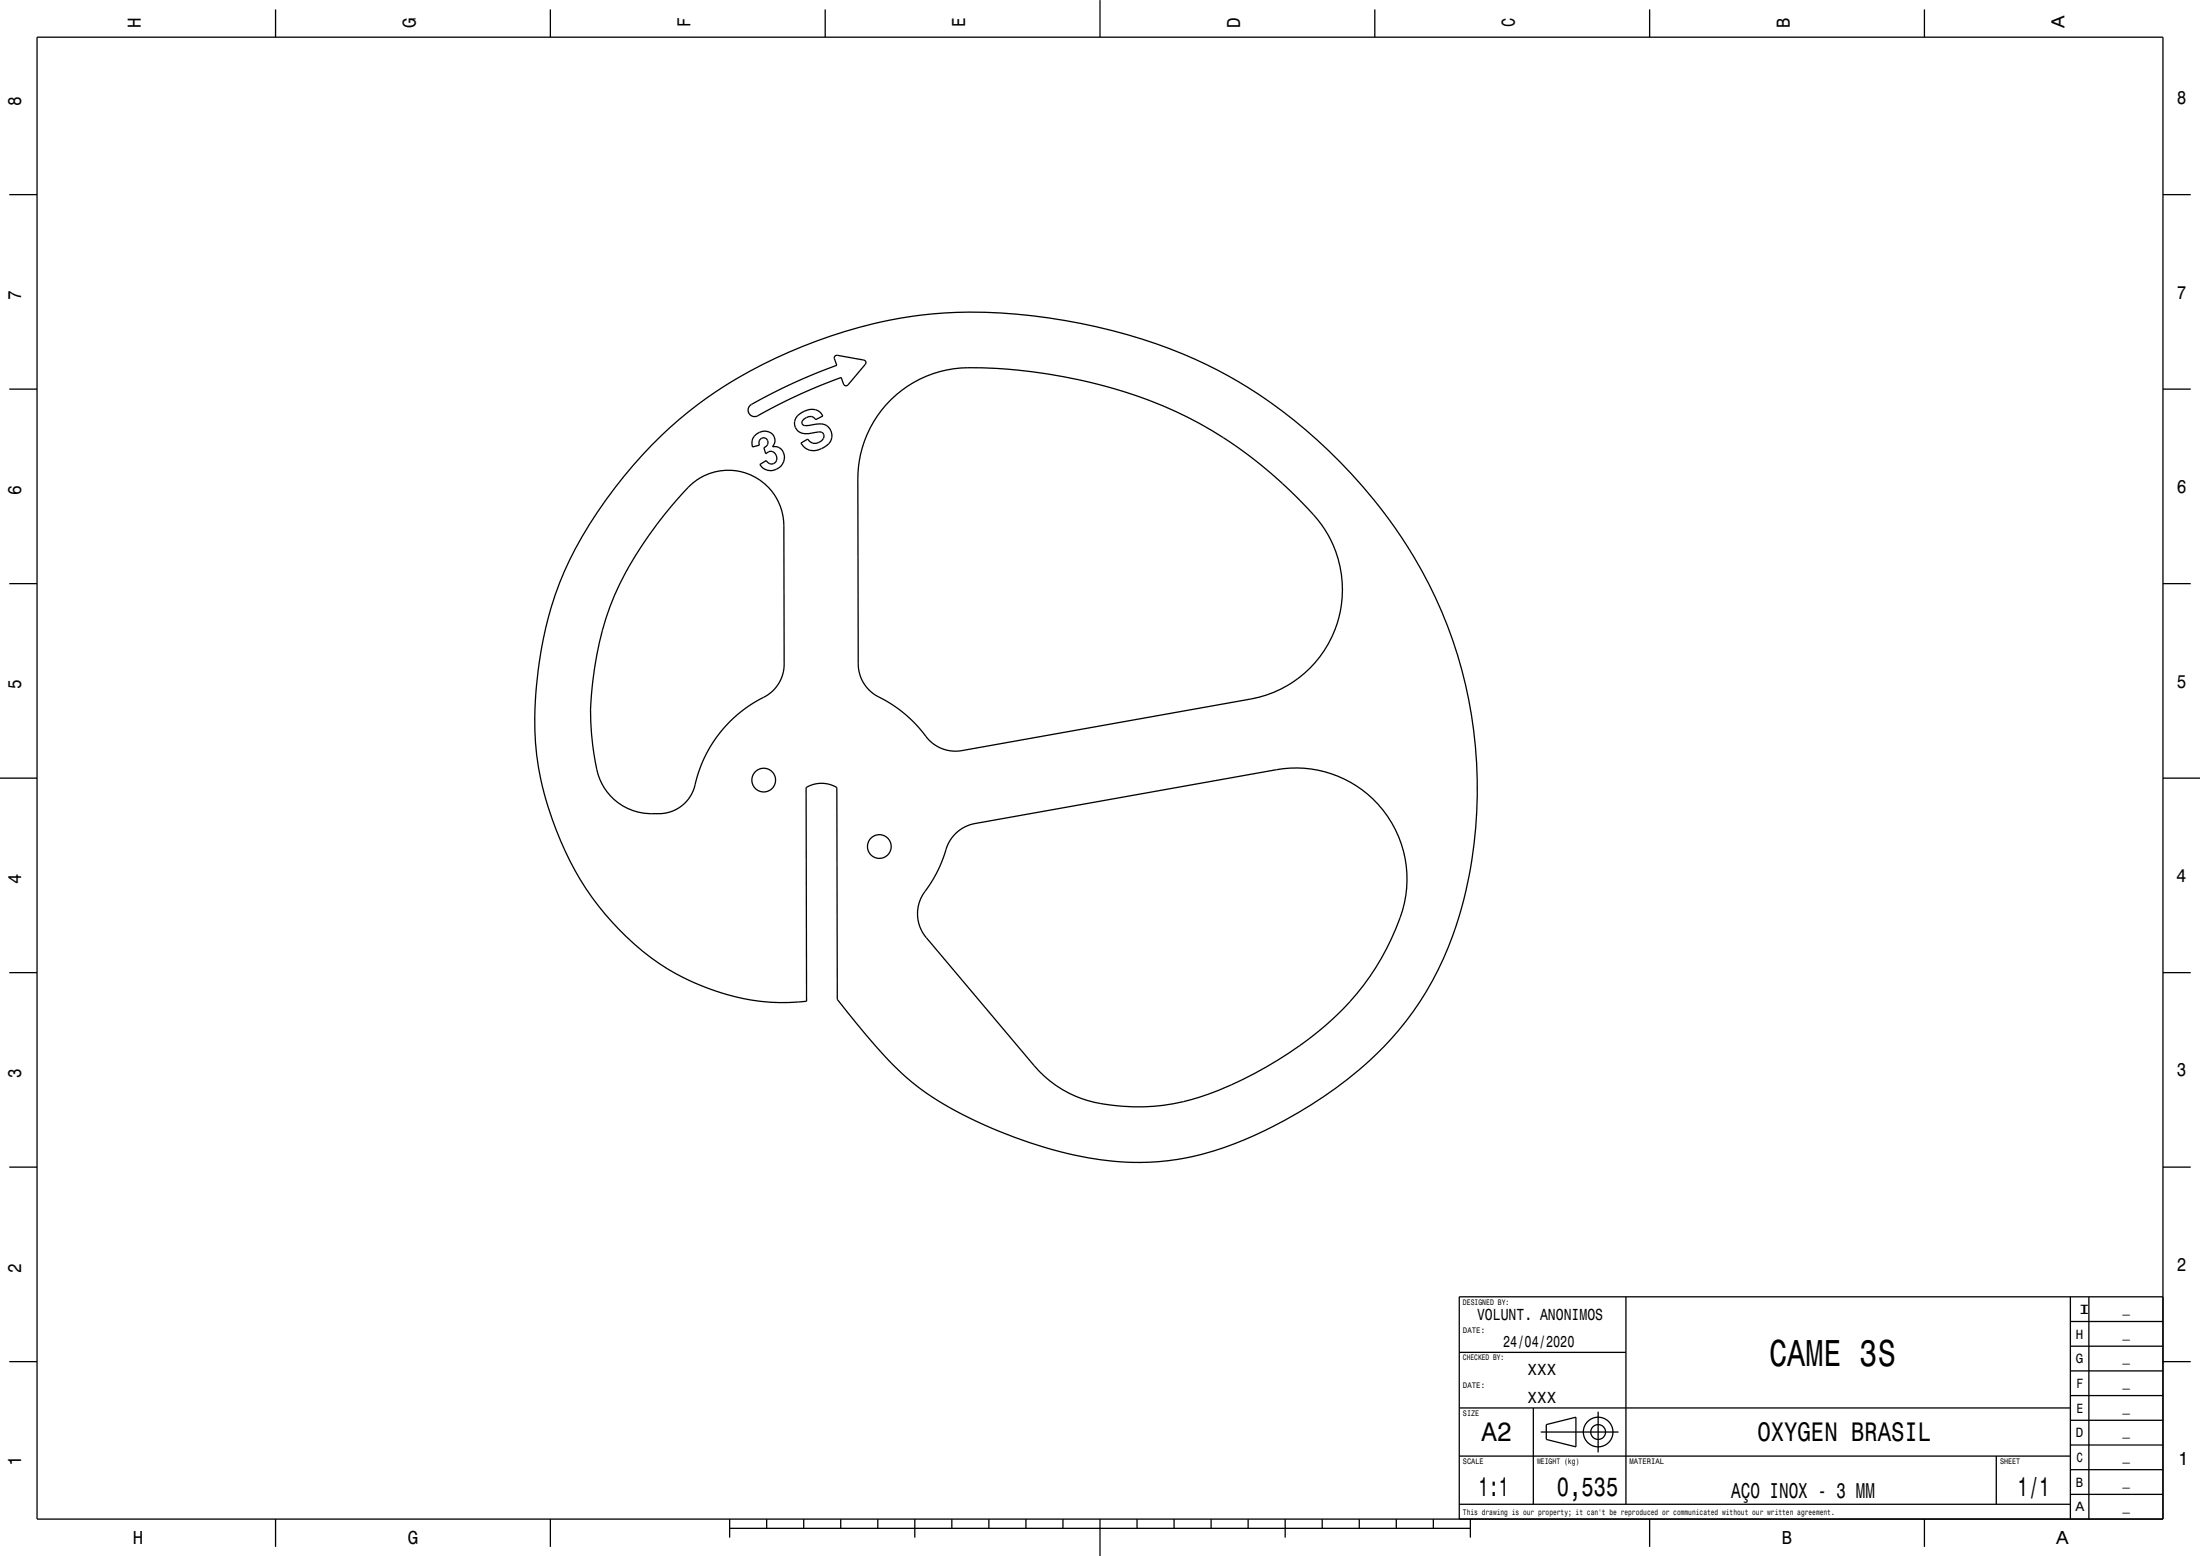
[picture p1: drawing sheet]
<svg xmlns="http://www.w3.org/2000/svg" width="594mm" height="420mm" viewBox="0 0 594 420" stroke-linecap="round" stroke-linejoin="round" font-family="sans-serif">
<g fill="none" stroke="#000" stroke-width=".35">
<path d="M10 10h574v400h-574zM74.4 2.5v7.5M148.6 2.5v7.5M222.8 2.5v7.5M297 0v10M371.2 2.5v7.5M445.4 2.5v7.5M519.6 2.5v7.5M2.5 52.5h7.5M584 52.5h7.5M2.5 105h7.5M202.5 109.5l4.9-2.8 6.1-3 6.1-2.7 6.3-2.4-.7-2 .4-.6 .5-.1 7.1 1.3 .6 .4-.2 .7-4.8 5.7-.5 .1-.4-.2-.8-2-10.6 4.3-9.9 4.9a6.4 6.4 0 0 1-3.2 1.3 1.75 1.75 0 0 1-.9-2.9z"/>
<path d="M203.7 117.7a3.2 3.2 0 0 1 5.4 .2l.1 1.2-.6 1.5a2.98 2.98 0 0 1 3.1 1.8 2.98 2.98 0 0 1-.9 3.4 3.6 3.6 0 0 1-5.6-.4l1.7-1.1a1.56 1.56 0 0 0 2.3 .6 1.56 1.56 0 0 0 .2-2.3l-1-.8a1.82 1.82 0 0 0-1.7 .7l-.5-1.7a1.28 1.28 0 0 0 1-2 1.28 1.28 0 0 0-2.2 .2v1.2l-1.8 .5-.2-1a2.7 2.7 0 0 1 .7-2zM215.3 112.3a4.7 4.7 0 0 1 6-1.1l.9 1.1-2 1a2.14 2.14 0 0 0-3.7 .7l.1 .4a.97 .97 0 0 0 1.1 .5l1.6-.2a4.2 4.2 0 0 1 4.3 .5 3.4 3.4 0 0 1-1.2 5.6 4 4 0 0 1-6.2-1.2l1.9-1.1a2.37 2.37 0 0 0 2.5 1.1 2.37 2.37 0 0 0 1.9-2.1 1.54 1.54 0 0 0-2.2-.8l-.5 .1a4.3 4.3 0 0 1-4.8-1 2.82 2.82 0 0 1 .3-3.5zM240.6 107.8a30.9 30.9 0 0 1 24.6-8.5 146.7 146.7 0 0 1 28.1 3.7l7.8 2 7.5 2.4a108.3 108.3 0 0 1 21.7 10.8l6.3 4.3 5.4 4.3 5.3 4.7 5.5 5.5a30.1 30.1 0 0 1 8.4 30.5 30.1 30.1 0 0 1-23.5 21.2l-78.3 14-3.2-.1-3.1-1.1-2.2-1.7-3.3-4-3.3-3.1-3.4-2.5-4.3-2.5-1.6-1.2-1.8-2.1-1.1-2.5-.4-2.7v-51.6a30 30 0 0 1 8.9-19.8zM584 105h7.5M176.1 120.1a118.3 118.3 0 0 1 48.2-29.4 119.5 119.5 0 0 1 58.9-4.9 138.1 138.1 0 0 1 53.6 18.7 135.9 135.9 0 0 1 54.1 64.6 122 122 0 0 1 .1 86.6 86.5 86.5 0 0 1-33.7 40.3 104.4 104.4 0 0 1-37.7 16.7 78.2 78.2 0 0 1-37.5-3 108.7 108.7 0 0 1-34.7-16.7 97.1 97.1 0 0 1-16.1-16.7l-5.2-6.5-.2-57.2a8.1 8.1 0 0 0-8.3 0l.2 57.7a60.9 60.9 0 0 1-50.8-19.5 83.2 83.2 0 0 1-21-40.3 93.7 93.7 0 0 1 .3-36 91.8 91.8 0 0 1 17.4-39.7 129.2 129.2 0 0 1 12.4-14.7zM186.2 131.1a15 15 0 0 1 16.3-3 15 15 0 0 1 9.1 13.8l.1 37.7-.2 1.7-.5 1.7-1.2 2.2-1.5 1.6-7.4 4.7-2.7 2.2-2.6 2.7-2.9 3.8-2.3 3.9-1.6 3.9-1.6 5.2-1.1 2.2-1.4 1.5-1.8 1.4-1.8 .8-1.9 .4a15.9 15.9 0 0 1-17.3-9.2 64.9 64.9 0 0 1-2.4-20.3l.3-4a94.2 94.2 0 0 1 6.1-25.3 105.8 105.8 0 0 1 13-21.2l3.6-4.4zM2.5 157.5h7.5M584 157.5h7.5M0 210h10M584 210h10M257.8 225.2l2.6-1.9 2.6-1 81.6-14.5a30.1 30.1 0 0 1 29.3 11.5 30.1 30.1 0 0 1 3 31.3 68.1 68.1 0 0 1-13.6 21l-4.9 4.7-5.9 4.8a104.1 104.1 0 0 1-30.8 15.7 54.8 54.8 0 0 1-21.3 1.5h-.5a32.2 32.2 0 0 1-20.7-10.7l-29.3-34.7-.9-1.4-.7-1.6-.4-1.7-.2-1.8 .2-1.7 .5-1.7 .8-1.6 3.6-5.6 1.4-3 1.8-5zM2.5 262.5h7.5"/>
<path d="M584 262.5h7.5M2.5 315h7.5M584 315h7.5M439 350v56M559 356.7h25M559 350v60M564 350v60M584 350h-190v60M2.5 367.5h7.5M394 365h45M559 376.7h25M559 370h25"/>
<path d="M559 363.4h25M584 367.5h7.5M394 393h165M394 380h165M414 380v26M416 386.5h21M417.5 384.5l8-2v8l-8-2zM431.5 381v11M539 393v13M559 396.7h25M559 390h25M559 383.4h25"/>
<path d="M74.4 410v7.5M148.6 410v7.5M197 412.5h200M197 410v5M207 410v2.5M217 410v2.5M227 410v2.5M237 410v2.5M247 410v5M257 410v2.5M267 410v2.5M277 410v2.5"/>
<path d="M287 410v2.5M297 410v10M307 410v2.5M317 410v2.5M327 410v2.5M337 410v2.5M347 410v5M357 410v2.5M367 410v2.5M377 410v2.5M387 410v2.5M394 406h165"/>
<path d="M397 410v5M445.4 410v7.5M519.6 410v7.5M559 403.4h25"/>
<circle cx="206.2" cy="210.6" r="3.2"/>
<circle cx="237.4" cy="228.5" r="3.2"/>
<circle cx="431.5" cy="386.5" r="4"/>
<circle cx="431.5" cy="386.5" r="2"/>
</g>
<text font-size="10.1" x="477.7" y="368.6">CAME 3S</text>
<g font-size="7.2">
<text x="400" y="388.8">A2</text>
<text x="474.5" y="389.1">OXYGEN BRASIL</text>
<text x="399.2" y="403.8">1:1</text>
<text x="420.4" y="403.8">0,535</text>
<text x="544.8" y="403.8">1/1</text>
</g>
<text font-size="5.8" x="467.4" y="404.3">AÇO INOX - 3 MM</text>
<g font-size="5">
<text x="38" y="7.5" transform="rotate(-90 38 7.5)">H</text>
<text x="112.2" y="7.5" transform="rotate(-90 112.2 7.5)">G</text>
<text x="186.4" y="7.3" transform="rotate(-90 186.4 7.3)">F</text>
<text x="260.6" y="7.3" transform="rotate(-90 260.6 7.3)">E</text>
<text x="334.8" y="7.5" transform="rotate(-90 334.8 7.5)">D</text>
<text x="409" y="7.3" transform="rotate(-90 409 7.3)">C</text>
<text x="483.2" y="7.5" transform="rotate(-90 483.2 7.5)">B</text>
<text x="557.4" y="7.7" transform="rotate(-90 557.4 7.7)">A</text>
<text x="5.7" y="28.6" transform="rotate(-90 5.7 28.6)">8</text>
<text x="587.8" y="28.1">8</text>
<text x="5.7" y="81.1" transform="rotate(-90 5.7 81.1)">7</text>
<text x="587.8" y="80.6">7</text>
<text x="5.7" y="133.6" transform="rotate(-90 5.7 133.6)">6</text>
<text x="587.8" y="133.1">6</text>
<text x="587.8" y="185.6">5</text>
<text x="5.7" y="186.1" transform="rotate(-90 5.7 186.1)">5</text>
<text x="5.7" y="238.7" transform="rotate(-90 5.7 238.7)">4</text>
<text x="587.6" y="238.1">4</text>
<text x="5.7" y="291.1" transform="rotate(-90 5.7 291.1)">3</text>
<text x="587.8" y="290.6">3</text>
<text x="5.7" y="343.6" transform="rotate(-90 5.7 343.6)">2</text>
<text x="587.8" y="343.1">2</text>
<text x="5.7" y="395.7" transform="rotate(-90 5.7 395.7)">1</text>
<text x="588.1" y="395.6">1</text>
<text x="35.9" y="416.8">H</text>
<text x="110.1" y="416.8">G</text>
<text x="481.1" y="416.8">B</text>
<text x="555.1" y="416.8">A</text>
</g>
<g font-size="4.3">
<text x="398.8" y="356.2">VOLUNT. ANONIMOS</text>
<text x="405.9" y="363.7">24/04/2020</text>
<text x="412.5" y="371.2">XXX</text>
<text x="412.5" y="378.7">XXX</text>
</g>
<g font-size="3.6">
<text x="561.1" y="354.6">I</text>
<text x="560.5" y="361.3">H</text>
<text x="560.5" y="368">G</text>
<text x="560.6" y="374.6">F</text>
<text x="560.6" y="381.3">E</text>
<text x="560.5" y="388">D</text>
<text x="560.6" y="394.6">C</text>
<text x="560.5" y="401.3">B</text>
<text x="560.4" y="408">A</text>
</g>
<g font-size="2.9">
<text x="573.1" y="354.4">_</text>
<text x="573.1" y="361.1">_</text>
<text x="573.1" y="367.7">_</text>
<text x="573.1" y="374.4">_</text>
<text x="573.1" y="381.1">_</text>
<text x="573.1" y="387.7">_</text>
<text x="573.1" y="394.4">_</text>
<text x="573.1" y="401.1">_</text>
<text x="573.1" y="407.7">_</text>
</g>
<g font-size="2.2">
<text x="395" y="352.2">DESIGNED BY:</text>
<text x="395" y="359.7">DATE:</text>
<text x="395" y="367.2">CHECKED BY:</text>
<text x="395" y="374.7">DATE:</text>
<text x="395" y="382.2">SIZE</text>
<text x="395" y="395.2">SCALE</text>
<text x="415" y="395.2">WEIGHT (kg)</text>
<text x="440" y="395.2">MATERIAL</text>
<text x="540" y="395.2">SHEET</text>
<text x="395" y="408.8">This drawing is our property; it can't be reproduced or communicated without our written agreement.</text>
</g>
</svg>
